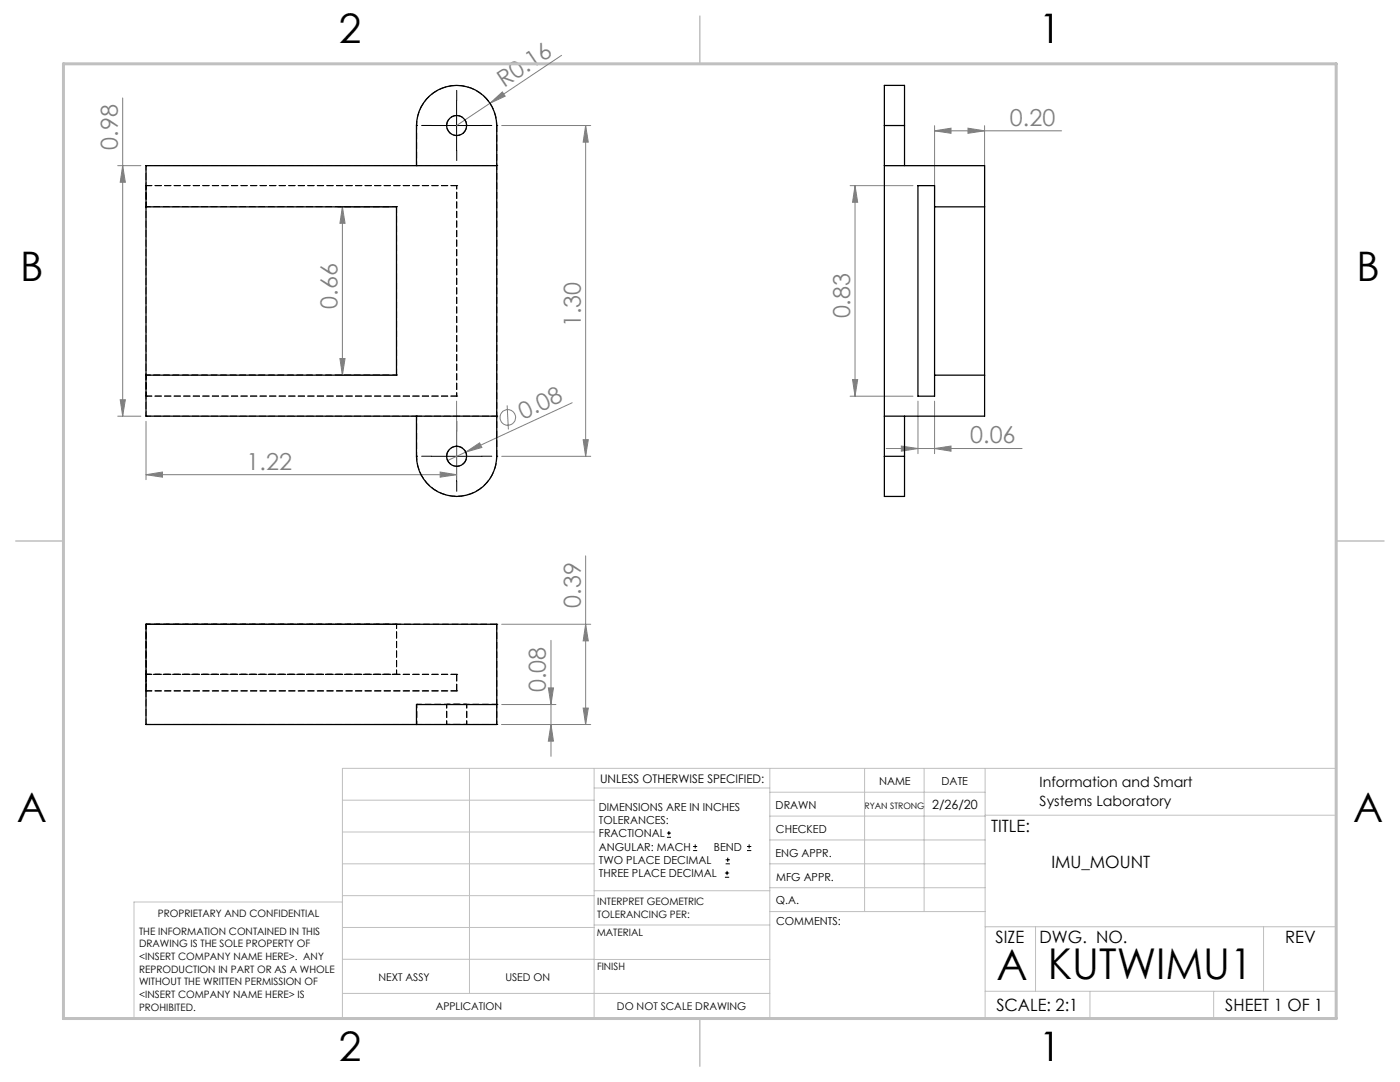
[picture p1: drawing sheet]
<svg xmlns="http://www.w3.org/2000/svg" width="279mm" height="216mm" viewBox="0 0 279 216" stroke-linecap="round" stroke-linejoin="round" font-family="sans-serif">
<g fill="none" stroke="#808080" stroke-width=".2">
<path d="M24.5 19.5v63.5M112.1 11l-21 14M23.5 33.1h4.6M24.5 33.1l.5 3.3h-1zM97.8 20.6l2.5-2.3 .5 .9zM100.1 25h17.8M116.9 25l.5 3.4h-1zM116.9 25v66.1M169.7 37h12.5M170.6 37l.6 3.4h-1.1zM170.6 37v42.1M186.5 26.1l3.3-.5v1z"/>
<path d="M186.5 25.1v15.2M186.5 26.1h25.4M193.2 25.6l3.3 .5-3.3 .5zM196.5 25.1v15.2M67.3 41.3h10.8M68.3 41.3l.6 3.3h-1.1zM68.3 41.3v33.6M24 79.8h1l-.5 3.2zM67.3 74.9h10.8M67.8 71.5h1.1l-.6 3.4zM169.7 79.1h12.5M170.1 75.7h1.1l-.6 3.4z"/>
<path d="M23.5 83h4.6M29.1 94.7l3.3-.5v1zM29.1 84.1v11.6M29.1 94.7h62M87.8 94.2l3.3 .5-3.3 .5zM91.1 80v15.7M93 90.2l2.7-1.8 .5 .9zM93 90.2l-3.7 1.7M100.1 91.1h17.8M101.2 80.9l.3 4.8M114.2 80.4l-21.2 9.8M116.4 87.7h1l-.5 3.4z"/>
<path d="M176.8 89.5h27.2M179.9 89l3.3 .5-3.3 .5zM183.2 80v10.5M186.5 89.5l3.3-.5v1zM186.5 80v10.5M116.9 110.9v33.7M100.1 124.6h17.8M109.4 137.3h1.1l-.5 3.3zM110 127.8v23.1M116.9 124.6l.5 3.3h-1zM100.1 144.6h17.8M100.1 140.6h10.8"/>
<path d="M110 144.6l.5 3.3h-1.1zM116.4 141.3h1l-.5 3.3z"/>
<circle cx="101.3" cy="83.3" r="1.56"/>
</g>
<g fill="none" stroke="#000" stroke-width=".2">
<path d="M86.1 25h10M91.1 20v10.1M86.1 91.1h10M91.1 86v10.1M133.1 167.1h.8M133.1 166.2h.8M133.5 165.8v.9M138.3 169.7h.8M138.3 168.9h.8M138.7 168.5v.8M144.7 175h.8M144.7 174.2h.8"/>
<path d="M144.8 172.4h.9M144.8 171.6h.9M145.1 173.8v.8M145.2 171.1v.9M149.1 169.7h.8M149.1 168.9h.8M149.5 168.5v.8"/>
</g>
<path d="M86.1 25h-2M91.1 20v-2M91.1 30v2M96.1 25h2M86.1 91h-2M91.1 86v-2M91.1 96v2M96.1 91h2" fill="none" stroke="#000" stroke-width=".2" stroke-dasharray="15.2 1.3 1.3 1.3"/>
<g fill="none" stroke="#c0c0c0" stroke-width=".2">
<path d="M68.3 159.7h50.3M93.7 153.3v44.9M118.6 153.3v49.9M118.6 157.2h35M153.6 153.3v49.9M153.6 158.1h43M172.5 153.3v28.6M184.4 153.3v28.6M196.6 153.3v49.9M68.3 180h-41.6v23.2h240v-49.9h-198.4v49.9M68.3 166h50.3M68.3 178.7h50.3"/>
<path d="M68.3 172.4h50.3M118.6 177.7h35M153.6 162.8h43M153.6 177.1h43M153.6 172.4h43M153.6 167.6h43M196.6 162.7h70.1M68.3 198.2h85.3M68.3 191.4l85.3 .1M68.3 185.1h50.3M118.6 184.6h35M153.6 181.9h43"/>
<path d="M196.6 184.9h70.1M196.6 197.8h70.1M206.7 184.9v12.9M217.5 197.8v5.4M242.2 197.8v5.4M252.2 184.9v12.9"/>
</g>
<path d="M139.7 3.2v9.5M3.1 107.9h9.6M266.7 107.9h9.5M139.7 203.2v9.6" fill="none" stroke="#c0c0c0" stroke-width=".3"/>
<path d="M12.7 12.7h254v190.5h-254z" fill="none" stroke="#c0c0c0" stroke-width=".6"/>
<g fill="#808080">
<path d="M93 90.2l2.7-1.8 .5 .9z"/>
<path d="M97.8 20.6l2.5-2.3 .5 .9z"/>
<path d="M87.8 94.2l3.3 .5-3.3 .5zM29.1 94.7l3.3-.5v1zM193.2 25.6l3.3 .5-3.3 .5zM186.5 26.1l3.3-.5v1z"/>
<path d="M67.8 71.5h1.1l-.6 3.4zM68.3 41.3l.6 3.3h-1.1z"/>
<path d="M116.9 124.6l.5 3.3h-1zM116.4 141.3h1l-.5 3.3z"/>
<path d="M116.9 25l.5 3.4h-1zM116.4 87.7h1l-.5 3.4zM24.5 33.1l.5 3.3h-1zM24 79.8h1l-.5 3.2zM109.4 137.3h1.1l-.5 3.3zM110 144.6l.5 3.3h-1.1zM170.6 37l.6 3.4h-1.1zM170.1 75.7h1.1l-.6 3.4z"/>
<path d="M179.9 89l3.3 .5-3.3 .5zM186.5 89.5l3.3-.5v1z"/>
</g>
<g fill="none" stroke="#000" stroke-width=".25">
<path d="M83.1 33.1v-8.1a8 8 0 0 1 8-8 8 8 0 0 1 8 8v66.1a8 8 0 0 1-8 8 8 8 0 0 1-8-8v-8.1M99.1 33.1h-70v49.9h70M176.5 25v-8h4v8M176.5 33.1h20v49.9h-20M176.5 25v66.1M176.5 25h4M180.5 25v8.1M183.2 37h3.3v42.1h-3.3zM29.1 41.3h50v33.6h-50M186.5 41.3h10M186.5 74.9h10M176.5 91.1v8h4v-8"/>
<path d="M176.5 91.1h4M180.5 83v8.1M29.1 124.6h70v20h-70zM99.1 140.6h-16v4"/>
<circle cx="91.1" cy="25" r="1.99"/>
<circle cx="91.1" cy="91" r="1.99"/>
</g>
<g fill="none" stroke="#000" stroke-width=".2" stroke-dasharray="1.3 .6">
<path d="M29.1 33h.1M29.1 37h.1M83.1 25h.1M83.1 33h.1M91.1 37h.1M99.1 33h.1M99.1 25h.1M29.1 41.2h.1M79.1 41.2h.1M79.1 41.2v33.6M29.1 74.8h.1M29.1 79h.1"/>
<path d="M79.1 74.8h.1M91.1 79h.1M29.1 83h.1M83.1 91h.1M83.1 83h.1M99.1 83h.1M99.1 91h.1M99.1 91v-66M29.1 124.6h.1M29.1 134.6h.1M29.1 137.9h.1M79.1 134.6h.1"/>
<path d="M79.1 124.6h.1M91.1 134.6h.1M91.1 137.9h.1M99.1 124.6h.1M29.1 144.6h.1M83.1 140.6h.1M83.1 144.6h.1M99.1 140.6h.1M99.1 144.6h.1"/>
</g>
<g fill="none" stroke="#000" stroke-width=".2" stroke-dasharray="1.3 .6" stroke-dashoffset=".4">
<path d="M29.1 37v4.2M29.1 33v50M83.1 33v-8M29.1 41.2v-4.2M79.1 41.2h-50M29.1 79v-4.2M29.1 74.8v4.2M79.1 74.8h-50M83.1 83v8M29.1 134.6v-10M29.1 124.6v10M79.1 134.6v-10"/>
<path d="M79.1 134.6h-50M79.1 124.6h-50M79.1 124.6v10"/>
</g>
<path d="M91.1 37v42M91.1 79v-42" fill="none" stroke="#000" stroke-width=".2" stroke-dasharray="1.3 .6" stroke-dashoffset=".6"/>
<path d="M91.1 37h-62M91.1 23a2 2 0 0 1 1.9 2.9 2 2 0 0 1-3.4 .4 2 2 0 0 1 1.1-3.2l.4-.1M91.1 79h-62M91.1 89a2 2 0 0 1 1.9 2.9 2 2 0 0 1-3.4 .4 2 2 0 0 1 1.1-3.2l.4-.1M91.1 134.6h-62M91.1 137.9h-62" fill="none" stroke="#000" stroke-width=".2" stroke-dasharray="1.3 .6" stroke-dashoffset=".1"/>
<path d="M83.1 33h16M83.1 33h-54M29.1 83h54M99.1 83h-16M99.1 124.6v16M83.1 144.6h-54M83.1 140.6h16M83.1 144.6h16M99.1 140.6h-16" fill="none" stroke="#000" stroke-width=".2" stroke-dasharray="1.3 .6" stroke-dashoffset=".3"/>
<path d="M83.1 25a8 8 0 0 1 8-8 8 8 0 0 1 8 8M99.1 91a8 8 0 0 1-8 8 8 8 0 0 1-8-8M83.1 140.6v4M89.1 140.6v4M91.1 140.6h2h-3.9h1.9M91.1 144.6h2h-3.9h1.9M93.1 144.6v-4M99.1 140.6v4" fill="none" stroke="#000" stroke-width=".2" stroke-dasharray="1.3 .6" stroke-dashoffset=".5"/>
<path d="M29.1 137.9v-3.3M29.1 134.6v3.3M29.1 124.6h70M91.1 137.9v-3.3M91.1 134.6v3.3" fill="none" stroke="#000" stroke-width=".2" stroke-dasharray="1.3 .6" stroke-dashoffset="-.1"/>
<path d="M29.1 124.6v20" fill="none" stroke="#000" stroke-width=".2" stroke-dasharray="1.3 .6" stroke-dashoffset=".2"/>
<g font-size="8.5">
<text x="198.9" y="195.5">A</text>
<text x="209.1" y="195.4">KUTWIMU1</text>
</g>
<g font-size="8.1">
<text x="67.6" y="8.5">2</text>
<text x="207.3" y="8.5">1</text>
<text x="4" y="56.2">B</text>
<text x="270.7" y="56.2">B</text>
<text x="3.3" y="164.1">A</text>
<text x="270" y="164.1">A</text>
<text x="67.6" y="211.7">2</text>
<text x="207.3" y="211.7">1</text>
</g>
<g font-size="4.7" fill="#808080">
<text x="100.6" y="17.5" transform="rotate(-34 100.6 17.5)">R0.16</text>
<text x="23.5" y="29.9" transform="rotate(-90 23.5 29.9)">0.98</text>
<text x="201.6" y="25.1">0.20</text>
<text x="67.3" y="61.6" transform="rotate(-90 67.3 61.6)">0.66</text>
<text x="115.9" y="65.3" transform="rotate(-90 115.9 65.3)">1.30</text>
<text x="169.7" y="63.6" transform="rotate(-90 169.7 63.6)">0.83</text>
<text x="104.4" y="83.8" transform="rotate(-25 104.4 83.8)">0.08</text>
<text x="193.6" y="88.5">0.06</text>
<text x="49.2" y="93.7">1.22</text>
<text x="115.9" y="121.2" transform="rotate(-90 115.9 121.2)">0.39</text>
<text x="109" y="138.1" transform="rotate(-90 109 138.1)">0.08</text>
</g>
<g font-size="3.4">
<text x="197.8" y="166">TITLE:</text>
<text x="209.8" y="173.1">IMU_MOUNT</text>
<text x="198.7" y="188.1">SIZE</text>
<text x="207.5" y="188.1">DWG. NO.</text>
<text x="256.5" y="188.2">REV</text>
<text x="198.8" y="201.7">SCALE: 2:1</text>
<text x="244.5" y="201.7">SHEET 1 OF 1</text>
</g>
<g font-size="2.8">
<text x="207.5" y="157">Information and Smart</text>
<text x="207.5" y="160.8">Systems Laboratory</text>
</g>
<text font-size="2.5" x="186" y="161.4">2/26/20</text>
<text font-size="2.4" x="119.8" y="156.2">UNLESS OTHERWISE SPECIFIED:</text>
<g font-size="2.2">
<text x="119.5" y="161.8">DIMENSIONS ARE IN INCHES</text>
<text x="154.8" y="161.4">DRAWN</text>
<text x="175.4" y="156.6">NAME</text>
<text x="187.9" y="156.7">DATE</text>
<text x="119.5" y="164.4">TOLERANCES:</text>
<text x="119.5" y="167.1">FRACTIONAL</text>
<text x="154.9" y="166.3">CHECKED</text>
<text x="119.5" y="169.7">ANGULAR: MACH</text>
<text x="119.5" y="172.4">TWO PLACE DECIMAL</text>
<text x="142.5" y="169.7">BEND</text>
<text x="154.8" y="170.9">ENG APPR.</text>
<text x="119.5" y="175">THREE PLACE DECIMAL</text>
<text x="154.9" y="175.7">MFG APPR.</text>
<text x="154.9" y="180.4">Q.A.</text>
<text x="154.9" y="184.6">COMMENTS:</text>
</g>
<g font-size="2.1">
<text x="75.5" y="195.7">NEXT ASSY</text>
<text x="100.9" y="195.7">USED ON</text>
<text x="86.9" y="201.5">APPLICATION</text>
<text x="123.1" y="201.6">DO NOT SCALE DRAWING</text>
</g>
<g font-size="2">
<text x="31.5" y="182.9">PROPRIETARY AND CONFIDENTIAL</text>
<text x="119.2" y="180.6">INTERPRET GEOMETRIC</text>
<text x="119.2" y="183.1">TOLERANCING PER:</text>
<text x="27.8" y="186.5">THE INFORMATION CONTAINED IN THIS</text>
<text x="27.8" y="189">DRAWING IS THE SOLE PROPERTY OF</text>
<text x="27.8" y="191.6">&lt;INSERT COMPANY NAME HERE&gt;. ANY</text>
<text x="119.1" y="186.7">MATERIAL</text>
<text x="27.8" y="194.1">REPRODUCTION IN PART OR AS A WHOLE</text>
<text x="27.8" y="196.6">WITHOUT THE WRITTEN PERMISSION OF</text>
<text x="119.1" y="193.5">FINISH</text>
<text x="27.8" y="199.1">&lt;INSERT COMPANY NAME HERE&gt; IS</text>
<text x="27.8" y="201.7">PROHIBITED.</text>
</g>
<text font-size="1.8" x="172.5" y="161.5">RYAN STRONG</text>
</svg>
